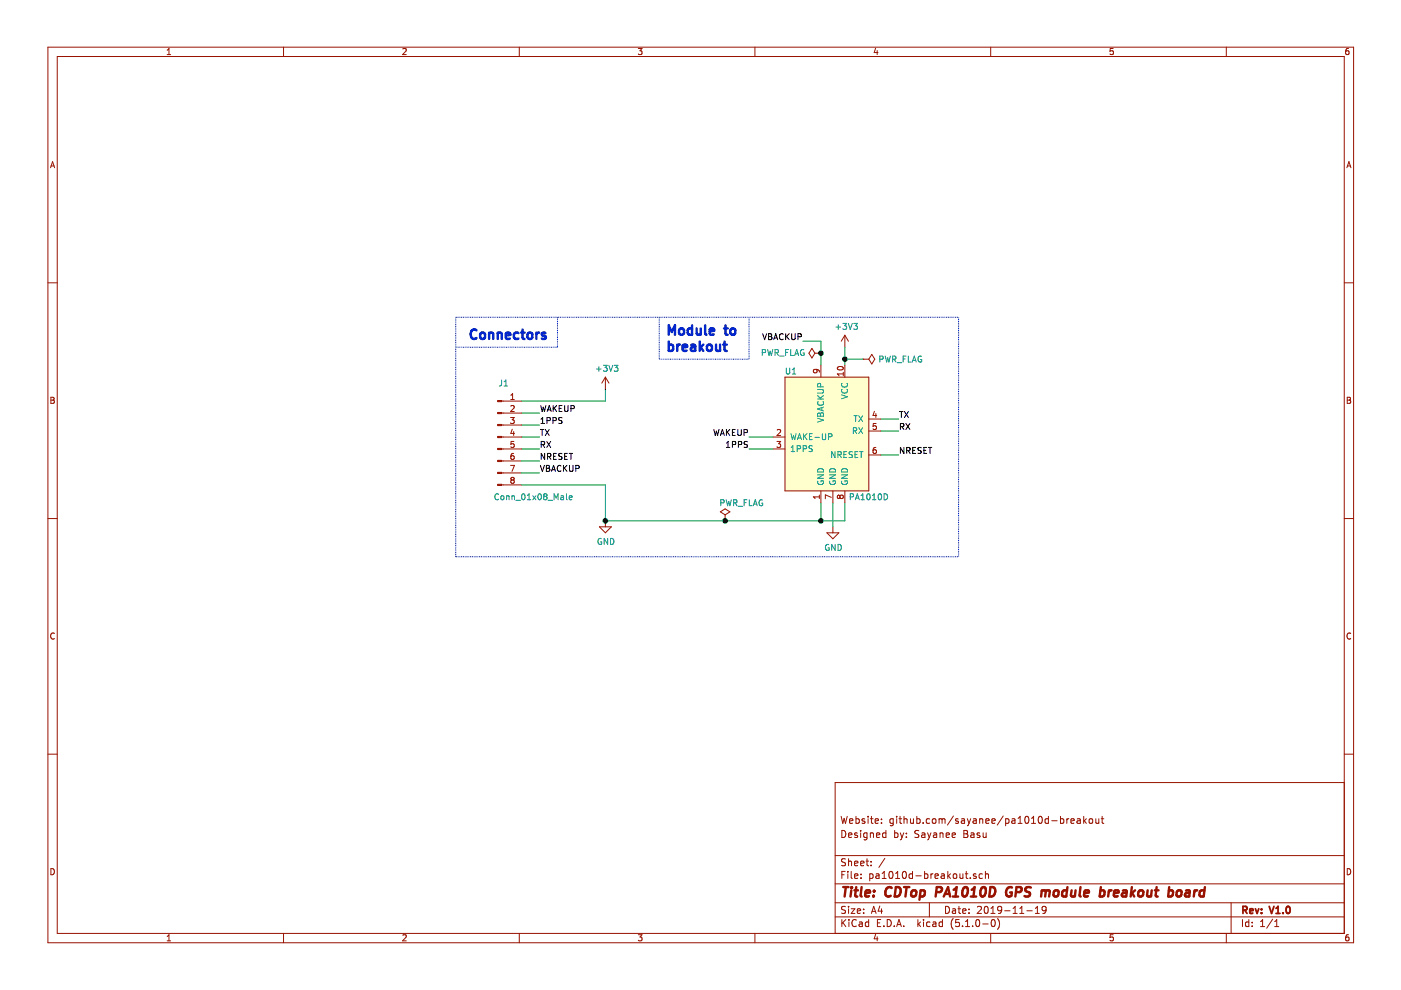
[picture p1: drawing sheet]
EESchema Schematic File Version 4
LIBS:pa1010d-breakout-cache
EELAYER 29 0
EELAYER END
$Descr A4 11693 8268
encoding utf-8
Sheet 1 1
Title "CDTop PA1010D GPS module breakout board"
Date "2019-11-19"
Rev "V1.0"
Comp ""
Comment1 "Designed by: Sayanee Basu"
Comment2 "Website: github.com/sayanee/pa1010d-breakout"
Comment3 ""
Comment4 ""
$EndDescr
$Comp
L CDTop_PA1010D:PA1010D U1
U 1 1
P 6900 3600
F 0 "U1" H 6600 4100 50  0000 C CNN
F 1 "PA1010D" H 7250 3050 50  0000 C CNN
F 2 "CDTop_PA1010D:CDTop_MT3333_PA1010D" H 6950 3500 50  0001 C CNN
F 3 "" H 6950 3500 50  0001 C CNN
	1    6900 3600
	1    0    0    -1  
$EndComp
Text Label 4500 3450 0    50   ~ 0
WAKEUP
Text Label 4500 3550 0    50   ~ 0
1PPS
Text Label 4500 3650 0    50   ~ 0
TX
Text Label 4500 3750 0    50   ~ 0
RX
Text Label 4500 3850 0    50   ~ 0
NRESET
Text Label 4500 3950 0    50   ~ 0
VBACKUP
Wire Wire Line
	4350 3450 4500 3450
Wire Wire Line
	4350 3550 4500 3550
Wire Wire Line
	4350 3650 4500 3650
Wire Wire Line
	4350 3750 4500 3750
$Comp
L power:GND #PWR0101
U 1 1
P 5050 4350
F 0 "#PWR0101" H 5050 4100 50  0001 C CNN
F 1 "GND" H 5055 4177 50  0000 C CNN
F 2 "" H 5050 4350 50  0001 C CNN
F 3 "" H 5050 4350 50  0001 C CNN
	1    5050 4350
	1    0    0    -1  
$EndComp
Wire Wire Line
	6850 4200 6850 4350
Wire Wire Line
	6850 4350 7050 4350
Wire Wire Line
	7050 4350 7050 4200
$Comp
L power:GND #PWR0102
U 1 1
P 6950 4400
F 0 "#PWR0102" H 6950 4150 50  0001 C CNN
F 1 "GND" H 6955 4227 50  0000 C CNN
F 2 "" H 6950 4400 50  0001 C CNN
F 3 "" H 6950 4400 50  0001 C CNN
	1    6950 4400
	1    0    0    -1  
$EndComp
$Comp
L power:+3V3 #PWR0103
U 1 1
P 7050 2900
F 0 "#PWR0103" H 7050 2750 50  0001 C CNN
F 1 "+3V3" H 7065 3073 50  0000 C CNN
F 2 "" H 7050 2900 50  0001 C CNN
F 3 "" H 7050 2900 50  0001 C CNN
	1    7050 2900
	1    0    0    -1  
$EndComp
$Comp
L power:+3V3 #PWR0104
U 1 1
P 5050 3250
F 0 "#PWR0104" H 5050 3100 50  0001 C CNN
F 1 "+3V3" H 5065 3423 50  0000 C CNN
F 2 "" H 5050 3250 50  0001 C CNN
F 3 "" H 5050 3250 50  0001 C CNN
	1    5050 3250
	1    0    0    -1  
$EndComp
Wire Wire Line
	7050 3050 7050 3000
Text Label 6250 3650 2    50   ~ 0
WAKEUP
Text Label 6250 3750 2    50   ~ 0
1PPS
Wire Wire Line
	6250 3650 6450 3650
Wire Wire Line
	6250 3750 6450 3750
Text Label 7500 3500 0    50   ~ 0
TX
Text Label 7500 3600 0    50   ~ 0
RX
Text Label 7500 3800 0    50   ~ 0
NRESET
Wire Wire Line
	7350 3500 7500 3500
Wire Wire Line
	7350 3600 7500 3600
Wire Wire Line
	7350 3800 7500 3800
Text Label 6700 2850 2    50   ~ 0
VBACKUP
Wire Wire Line
	6700 2850 6850 2850
Wire Wire Line
	6850 2850 6850 2950
$Comp
L power:PWR_FLAG #FLG0102
U 1 1
P 7200 3000
F 0 "#FLG0102" H 7200 3075 50  0001 C CNN
F 1 "PWR_FLAG" V 7200 3128 50  0000 L CNN
F 2 "" H 7200 3000 50  0001 C CNN
F 3 "~" H 7200 3000 50  0001 C CNN
	1    7200 3000
	0    1    1    0   
$EndComp
Wire Wire Line
	7200 3000 7050 3000
Connection ~ 7050 3000
Wire Wire Line
	7050 3000 7050 2900
$Comp
L power:PWR_FLAG #FLG0104
U 1 1
P 6850 2950
F 0 "#FLG0104" H 6850 3025 50  0001 C CNN
F 1 "PWR_FLAG" V 6850 3077 50  0000 L CNN
F 2 "" H 6850 2950 50  0001 C CNN
F 3 "~" H 6850 2950 50  0001 C CNN
	1    6850 2950
	0    -1   -1   0   
$EndComp
Connection ~ 6850 2950
Wire Wire Line
	6850 2950 6850 3050
Wire Notes Line
	3800 4650 3800 2650
Text Notes 3900 2850 0    79   ~ 16
Connectors
Wire Notes Line
	3800 2900 4650 2900
Wire Notes Line
	4650 2900 4650 2650
Text Notes 5550 2950 0    79   ~ 16
Module to \nbreakout
Wire Notes Line
	5500 3000 6250 3000
Wire Notes Line
	6250 3000 6250 2650
Wire Wire Line
	6950 4200 6950 4400
$Comp
L Connector:Conn_01x08_Male J1
U 1 1
P 4150 3650
F 0 "J1" H 4200 4100 50  0000 C CNN
F 1 "Conn_01x08_Male" H 4450 3150 50  0000 C CNN
F 2 "Connector_PinHeader_2.54mm:PinHeader_1x08_P2.54mm_Vertical" H 4150 3650 50  0001 C CNN
F 3 "~" H 4150 3650 50  0001 C CNN
	1    4150 3650
	1    0    0    -1  
$EndComp
Wire Wire Line
	4350 3850 4500 3850
Wire Wire Line
	4350 3950 4500 3950
Wire Wire Line
	4350 3350 5050 3350
Wire Wire Line
	5050 3350 5050 3250
$Comp
L power:PWR_FLAG #FLG0101
U 1 1
P 6050 4350
F 0 "#FLG0101" H 6050 4425 50  0001 C CNN
F 1 "PWR_FLAG" H 6000 4500 50  0000 L CNN
F 2 "" H 6050 4350 50  0001 C CNN
F 3 "~" H 6050 4350 50  0001 C CNN
	1    6050 4350
	1    0    0    -1  
$EndComp
Wire Notes Line
	8000 2650 8000 4650
Wire Notes Line
	3800 4650 8000 4650
Wire Notes Line
	3800 2650 8000 2650
Wire Notes Line
	5500 3000 5500 2650
Wire Wire Line
	6850 4350 6050 4350
Connection ~ 6850 4350
Wire Wire Line
	5050 4050 5050 4350
Connection ~ 5050 4350
Connection ~ 6050 4350
Wire Wire Line
	6050 4350 5050 4350
Wire Wire Line
	4350 4050 5050 4050
$EndSCHEMATC
